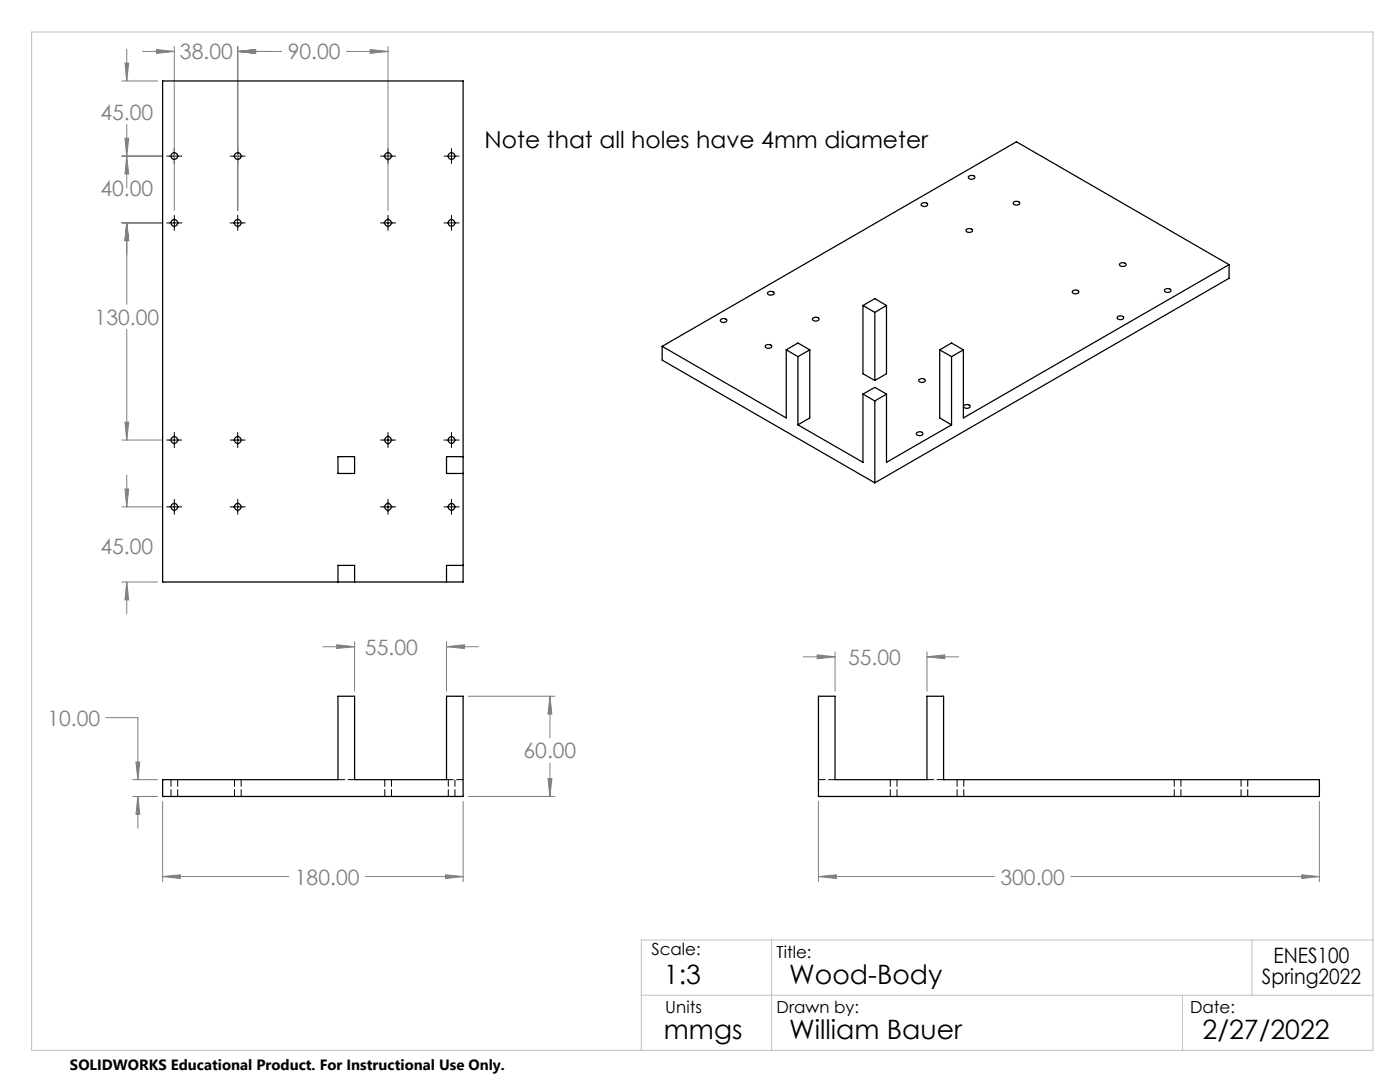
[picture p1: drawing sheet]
<svg xmlns="http://www.w3.org/2000/svg" width="279mm" height="216mm" viewBox="0 0 279 216" stroke-linecap="round" stroke-linejoin="round" font-family="sans-serif">
<g fill="none" stroke="#808080" stroke-width=".2">
<path d="M24.3 16.2h7.1M24.9 12.6h.8l-.4 3.6zM25.3 9.8v6.4M28.4 10.3h6.4M31.2 9.9l3.6 .4-3.6 .4zM34.8 9.3v32.7M47.4 10.3l3.6-.4v.8zM47.4 9.3v32.7M47.4 10.3h8.8M69.1 10.3h8.3M73.9 9.9l3.5 .4-3.5 .4zM77.4 9.3v32.7"/>
<path d="M24.3 31.2h8M24.9 27.6h.8l-.4 3.6zM25.3 31.2l.4 3.5h-.8zM25.3 24.8v12.7M24.3 44.5h8M25.3 44.5l.4 3.5h-.8zM25.3 44.5v16.2M25.3 65.8v22M24.3 87.8h8M24.9 84.2h.8l-.4 3.6zM24.9 97.6h.8l-.4 3.5zM25.3 94.8v6.3"/>
<path d="M24.3 101.1h8M24.3 116.1h7.1M25.3 116.1l.4 3.6h-.8zM25.3 116.1v6.4M64.4 129h6.4M67.2 128.7l3.6 .3-3.6 .4zM70.8 128v9.9M89.1 129l3.6-.3v.7zM89.1 128v9.9M89.1 129h6.4M93.5 138.9h17.2M109.7 138.9l.4 3.6h-.7z"/>
<path d="M109.7 138.9v8.3M160.3 131.1h6.4M163.1 130.7l3.6 .4-3.6 .3zM166.7 130.1v7.8M185 131.1l3.6-.4v.7zM185 130.1v7.8M185 131.1h6.3M21.2 143.2h6.3v12.4M26.5 155.6h4.9M26.5 158.9h4.9M27.1 152h.8l-.4 3.6zM27.5 158.9l.4 3.6h-.8z"/>
<path d="M27.5 158.9v6.4M32.5 159.9v16M92.4 159.9v16M93.5 158.9h17.2M109.4 155.4h.7l-.4 3.5zM109.7 152.3v6.6M163.3 159.9v16M263.3 159.9v16M32.5 174.9l3.5-.3v.7zM32.5 174.9h25.1M72.9 174.9h19.5M88.9 174.6l3.5 .3-3.5 .4z"/>
<path d="M163.3 174.9l3.6-.3v.7zM163.3 174.9h35.2M213.7 174.9h49.6M259.8 174.6l3.5 .3-3.5 .4z"/>
</g>
<g fill="none" stroke="#000" stroke-width=".2">
<path d="M33.3 31.2h3M34.8 29.6v3M45.9 31.2h3M47.4 29.6v3M76 31.2h3M77.4 29.6v3M88.6 31.2h3M90.1 29.6v3M33.3 44.5h3M34.8 43v3M45.9 44.5h3M47.4 43v3"/>
<path d="M76 44.5h3M77.4 43v3M88.6 44.5h3M90.1 43v3M33.3 87.8h3M34.8 86.3v3M34.8 99.6v3M45.9 87.8h3M47.4 86.3v3M47.4 99.6v3M76 87.8h3M77.4 86.3v3"/>
<path d="M77.4 99.6v3M88.6 87.8h3M90.1 86.3v3M90.1 99.6v3M33.3 101.1h3M45.9 101.1h3M76 101.1h3M88.6 101.1h3"/>
</g>
<path d="M6.3 6.4h267.7v203.2h-267.7zM128 198.6h146M154 187.6v22M236 198.6v11M249.8 187.6v11M274 187.6h-146v22" fill="none" stroke="#c0c0c0" stroke-width=".2"/>
<path d="M32.5 174.9l3.5-.3v.7zM88.9 174.6l3.5 .3-3.5 .4zM27.1 152h.8l-.4 3.6zM27.5 158.9l.4 3.6h-.8zM109.7 138.9l.4 3.6h-.7zM109.4 155.4h.7l-.4 3.5zM89.1 129l3.6-.3v.7zM67.2 128.7l3.6 .3-3.6 .4zM163.3 174.9l3.6-.3v.7zM259.8 174.6l3.5 .3-3.5 .4zM163.1 130.7l3.6 .4-3.6 .3zM185 131.1l3.6-.4v.7zM25.3 44.5l.4 3.5h-.8zM24.9 27.6h.8l-.4 3.6zM31.2 9.9l3.6 .4-3.6 .4zM47.4 10.3l3.6-.4v.8zM24.9 12.6h.8l-.4 3.6zM25.3 31.2l.4 3.5h-.8zM47.4 10.3l3.6-.4v.8zM73.9 9.9l3.5 .4-3.5 .4zM25.3 44.5l.4 3.5h-.8zM24.9 84.2h.8l-.4 3.6zM24.9 97.6h.8l-.4 3.5zM25.3 116.1l.4 3.6h-.8z" fill="#808080"/>
<g fill="none" stroke="#000" stroke-width=".25">
<path d="M32.5 16.2h59.9v99.9h-59.9zM193.3 35.2a.68 .68 0 0 1 .7-.2 .68 .68 0 0 1 .5 .5 .72 .72 0 0 1-1.2-.2zM153.2 58.3a.74 .74 0 0 1 1.3 .3 .78 .78 0 0 1-1.3-.1zM183.9 40.6a.68 .68 0 0 1 .7-.2 .68 .68 0 0 1 .5 .6 .75 .75 0 0 1-1.3-.2zM192.9 45.8a.7 .7 0 0 1 1.2 .3 .79 .79 0 0 1-1.3-.2zM202.3 40.4a.68 .68 0 0 1 .7-.3 .68 .68 0 0 1 .5 .6 .75 .75 0 0 1-1.3-.2zM214.1 58.1l.6-.2 .6 .2a.65 .65 0 0 1-.6 .5 .65 .65 0 0 1-.7-.4zM223.5 52.6a.74 .74 0 0 1 1.2 .3 .78 .78 0 0 1-1.3-.2zM232.4 57.8a.71 .71 0 0 1 .8-.2 .71 .71 0 0 1 .5 .5 .78 .78 0 0 1-1.3-.2zM245.3 52.8l-53 30.6v-13.6M245.3 52.8v2.7l-70.7 40.8M245.3 52.8l-42.5-24.5-70.6 40.8"/>
<path d="M132.2 69.1v2.8l42.4 24.4M132.2 69.1l24.7 14.3v-13.6M143.8 63.8l.6-.2 .6 .2a.65 .65 0 0 1-.6 .6 .65 .65 0 0 1-.6-.5zM152.8 68.9a.68 .68 0 0 1 .7-.2 .68 .68 0 0 1 .5 .6 .75 .75 0 0 1-1.3-.2zM156.9 69.8l2.3 1.4M156.9 69.8l2.3-1.4 2.4 1.4M159.2 71.2v13.6M161.6 69.8v13.6l-2.4 1.4M161.6 69.8l-2.4 1.4M162.2 63.5a.71 .71 0 0 1 .7-.2 .71 .71 0 0 1 .5 .5 .78 .78 0 0 1-1.3-.2zM172.2 78.6v13.7l-13-7.5M172.2 61v13.6l2.4 1.3"/>
<path d="M172.2 78.6l2.4 1.4M172.2 78.6l2.4-1.3 2.3 1.3M172.2 61l2.4 1.3M172.2 61l2.4-1.4 2.3 1.4M174.6 62.3v13.6M176.9 78.6l-2.3 1.4M176.9 61v13.6l-2.3 1.3M176.9 78.6v13.7l13-7.5M176.9 61l-2.3 1.3M183.4 75.7a.7 .7 0 0 1 .7-.2 .7 .7 0 0 1 .5 .6 .79 .79 0 0 1-1.3-.2zM187.5 69.8v13.6l2.4 1.4M187.5 69.8l2.4 1.4"/>
<path d="M187.5 69.8l2.4-1.4 2.4 1.4M189.9 71.2v13.6M192.3 69.8l-2.4 1.4M223 63.2a.68 .68 0 0 1 .7-.2 .68 .68 0 0 1 .5 .5 .75 .75 0 0 1-1.2-.1zM67.5 91.1h3.3v3.4h-3.3zM92.4 91.1h-3.3v3.4h3.3M174.6 80v16.3M183 86.4a.68 .68 0 0 1 .7-.3 .68 .68 0 0 1 .4 .6 .75 .75 0 0 1-1.2-.2zM192.4 80.9a.72 .72 0 0 1 1.2 .3 .78 .78 0 0 1-1.3-.2zM67.5 116.1v-3.3h3.3v3.3M92.4 112.8h-3.3v3.3M163.3 138.9h3.4v16.7h18.3v-16.7h3.3v16.7h75v3.3h-100z"/>
<path d="M32.5 155.6h35v-16.7h3.3v16.7h18.3v-16.7h3.3v20h-59.9z"/>
<circle cx="34.8" cy="31.1" r=".66"/>
<circle cx="47.4" cy="31.1" r=".66"/>
<circle cx="77.4" cy="31.1" r=".66"/>
<circle cx="90.1" cy="31.2" r=".67"/>
<circle cx="34.8" cy="44.5" r=".66"/>
<circle cx="47.4" cy="44.5" r=".66"/>
<circle cx="77.4" cy="44.5" r=".66"/>
<circle cx="90.1" cy="44.5" r=".67"/>
<circle cx="34.8" cy="87.8" r=".66"/>
<circle cx="47.4" cy="87.8" r=".66"/>
<circle cx="77.4" cy="87.8" r=".66"/>
<circle cx="90.1" cy="87.8" r=".67"/>
<circle cx="34.8" cy="101.1" r=".66"/>
<circle cx="47.4" cy="101.1" r=".66"/>
<circle cx="77.4" cy="101.1" r=".66"/>
<circle cx="90.1" cy="101.1" r=".67"/>
</g>
<g fill="none" stroke="#000" stroke-width=".2" stroke-dasharray="1.3 .6" stroke-dashoffset="-.1">
<path d="M34.1 155.6v3.3M35.5 158.9v-3.3M46.8 155.6v3.3M48.1 158.9v-3.3M70.8 155.6h-3.3M76.8 155.6v3.3M78.1 158.9v-3.3M89.5 155.6v3.3M90.8 158.9v-3.3M92.5 155.6h-3.4M166.7 155.6h-3.4M177.7 155.6v3.3"/>
<path d="M179 158.9v-3.3M188.3 155.6h-3.3M191 155.6v3.3M192.3 158.9v-3.3M234.3 155.6v3.3M235.7 158.9v-3.3M247.7 155.6v3.3M249 158.9v-3.3"/>
</g>
<g font-size="5.3">
<text x="132.5" y="196.4">1:3</text>
<text x="157.5" y="196.4">Wood-Body</text>
<text x="132.5" y="207.4">mmgs</text>
<text x="157.5" y="207.4">William Bauer</text>
<text x="240" y="207.4">2/27/2022</text>
</g>
<text font-size="4.7" x="96.7" y="29.5">Note that all holes have 4mm diameter</text>
<g font-size="4.2" fill="#808080">
<text x="35.9" y="11.8">38.00</text>
<text x="57.4" y="11.8">90.00</text>
<text x="20.1" y="23.9">45.00</text>
<text x="20.1" y="39.2">40.00</text>
<text x="18.9" y="64.8">130.00</text>
<text x="20.1" y="110.6">45.00</text>
<text x="72.8" y="130.6">55.00</text>
<text x="169.2" y="132.7">55.00</text>
<text x="9.4" y="144.8">10.00</text>
<text x="104.5" y="151.3">60.00</text>
<text x="58.8" y="176.5">180.00</text>
<text x="199.7" y="176.5">300.00</text>
</g>
<g font-size="4.2">
<text x="251.9" y="196.4">Spring2022</text>
<text x="254.2" y="192.2">ENES100</text>
</g>
<g font-size="3.3">
<text x="130" y="190.6">Scale:</text>
<text x="155" y="191.2">Title:</text>
<text x="132.8" y="202.2">Units</text>
<text x="155" y="202.2">Drawn by:</text>
<text x="237.5" y="202.2">Date:</text>
</g>
<text font-size="3" x="14" y="213.5">SOLIDWORKS Educational Product. For Instructional Use Only.</text>
</svg>
